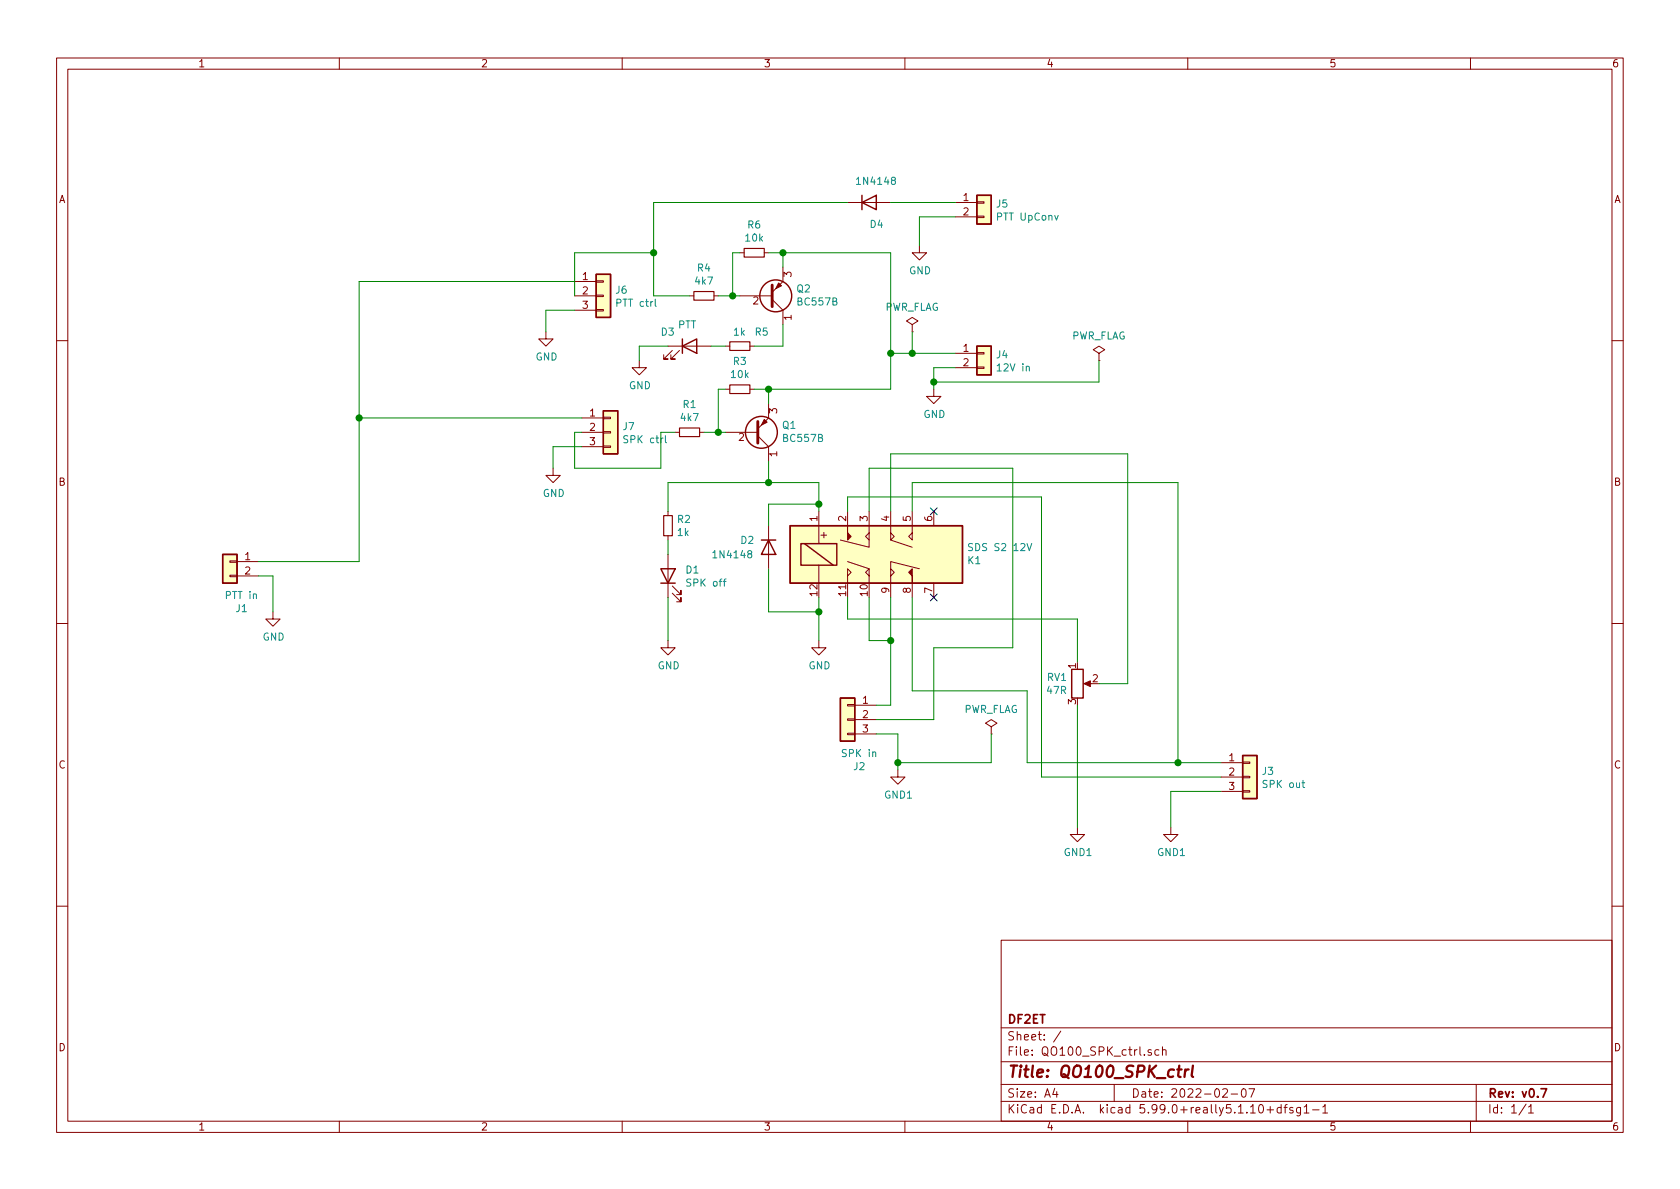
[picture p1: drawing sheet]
EESchema Schematic File Version 4
EELAYER 30 0
EELAYER END
$Descr A4 11693 8268
encoding utf-8
Sheet 1 1
Title "QO100_SPK_ctrl"
Date "2022-02-07"
Rev "v0.7"
Comp "DF2ET"
Comment1 ""
Comment2 ""
Comment3 ""
Comment4 ""
$EndDescr
$Comp
L Device:R_Small R1
U 1 1
P 4800 3000
F 0 "R1" V 4604 3000 50  0000 C CNN
F 1 "4k7" V 4695 3000 50  0000 C CNN
F 2 "Resistor_THT:R_Axial_DIN0204_L3.6mm_D1.6mm_P5.08mm_Horizontal" H 4800 3000 50  0001 C CNN
F 3 "~" H 4800 3000 50  0001 C CNN
F 4 "-" H 0   0   50  0001 C CNN "MFR"
F 5 "1/4W 4,7K" H 0   0   50  0001 C CNN "MPN"
F 6 "Reichelt" H 0   0   50  0001 C CNN "SPR"
F 7 "1/4W 4,7K" H 0   0   50  0001 C CNN "SPN"
F 8 "https://www.reichelt.de/widerstand-kohleschicht-4-7-kohm-0207-250-mw-5--1-4w-4-7k-p1425.html?&trstct=pos_0&nbc=1" H 0   0   50  0001 C CNN "SPURL"
F 9 "-" H 0   0   50  0001 C CNN "DESC"
	1    4800 3000
	0    1    1    0   
$EndComp
$Comp
L Device:R_Small R3
U 1 1
P 5150 2700
F 0 "R3" V 4954 2700 50  0000 C CNN
F 1 "10k" V 5045 2700 50  0000 C CNN
F 2 "Resistor_THT:R_Axial_DIN0204_L3.6mm_D1.6mm_P5.08mm_Horizontal" H 5150 2700 50  0001 C CNN
F 3 "~" H 5150 2700 50  0001 C CNN
F 4 "-" H 0   0   50  0001 C CNN "MFR"
F 5 "1/4W 10K" H 0   0   50  0001 C CNN "MPN"
F 6 "Reichelt" H 0   0   50  0001 C CNN "SPR"
F 7 "1/4W 10K" H 0   0   50  0001 C CNN "SPN"
F 8 "https://www.reichelt.de/widerstand-kohleschicht-10-kohm-0207-250-mw-5--1-4w-10k-p1338.html?&trstct=pol_4&nbc=1" H 0   0   50  0001 C CNN "SPURL"
F 9 "-" H 0   0   50  0001 C CNN "DESC"
	1    5150 2700
	0    1    1    0   
$EndComp
$Comp
L Connector_Generic:Conn_01x02 J1
U 1 1
P 1600 3900
F 0 "J1" H 1518 3575 50  0000 C CNN
F 1 "PTT in" H 1518 3666 50  0000 C CNN
F 2 "Connector_PinHeader_2.54mm:PinHeader_1x02_P2.54mm_Vertical" H 1600 3900 50  0001 C CNN
F 3 "https://www.reichelt.de/index.html?ACTION=7&LA=3&OPEN=0&INDEX=0&FILENAME=C140%2F10120919.pdf" H 1600 3900 50  0001 C CNN
F 4 "BKL" H 0   0   50  0001 C CNN "MFR"
F 5 "10120919" H 0   0   50  0001 C CNN "MPN"
F 6 "Reichelt" H 0   0   50  0001 C CNN "SPR"
F 7 "BKL 10120919" H 0   0   50  0001 C CNN "SPN"
F 8 "https://www.reichelt.de/stiftleiste-2-54mm-1x2-h-12-6mm-gerade-bkl-10120919-p262783.html?&trstct=pol_39&nbc=1" H 0   0   50  0001 C CNN "SPURL"
F 9 "-" H 0   0   50  0001 C CNN "DESC"
	1    1600 3900
	-1   0    0    -1  
$EndComp
$Comp
L power:GND #PWR02
U 1 1
P 3850 3250
F 0 "#PWR02" H 3850 3000 50  0001 C CNN
F 1 "GND" H 3855 3077 50  0000 C CNN
F 2 "" H 3850 3250 50  0001 C CNN
F 3 "" H 3850 3250 50  0001 C CNN
	1    3850 3250
	1    0    0    -1  
$EndComp
$Comp
L power:GND #PWR04
U 1 1
P 5700 4450
F 0 "#PWR04" H 5700 4200 50  0001 C CNN
F 1 "GND" H 5705 4277 50  0000 C CNN
F 2 "" H 5700 4450 50  0001 C CNN
F 3 "" H 5700 4450 50  0001 C CNN
	1    5700 4450
	1    0    0    -1  
$EndComp
$Comp
L power:GND #PWR01
U 1 1
P 1900 4250
F 0 "#PWR01" H 1900 4000 50  0001 C CNN
F 1 "GND" H 1905 4077 50  0000 C CNN
F 2 "" H 1900 4250 50  0001 C CNN
F 3 "" H 1900 4250 50  0001 C CNN
	1    1900 4250
	1    0    0    -1  
$EndComp
$Comp
L Device:LED D1
U 1 1
P 4650 4000
F 0 "D1" V 4689 3882 50  0000 R CNN
F 1 "SPK off" V 4598 3882 50  0000 R CNN
F 2 "Connector_PinHeader_2.54mm:PinHeader_1x02_P2.54mm_Vertical" H 4650 4000 50  0001 C CNN
F 3 "https://www.reichelt.de/index.html?ACTION=7&LA=3&OPEN=0&INDEX=0&FILENAME=C140%2F10120919.pdf" H 4650 4000 50  0001 C CNN
F 4 "BKL" H 0   0   50  0001 C CNN "MFR"
F 5 "10120919" H 0   0   50  0001 C CNN "MPN"
F 6 "Reichelt" H 0   0   50  0001 C CNN "SPR"
F 7 "BKL 10120919" H 0   0   50  0001 C CNN "SPN"
F 8 "https://www.reichelt.de/stiftleiste-2-54mm-1x2-h-12-6mm-gerade-bkl-10120919-p262783.html?&trstct=pol_39&nbc=1" H 0   0   50  0001 C CNN "SPURL"
F 9 "-" H 0   0   50  0001 C CNN "DESC"
	1    4650 4000
	0    -1   -1   0   
$EndComp
$Comp
L Device:R_Small R2
U 1 1
P 4650 3650
F 0 "R2" H 4709 3696 50  0000 L CNN
F 1 "1k" H 4709 3605 50  0000 L CNN
F 2 "Resistor_THT:R_Axial_DIN0204_L3.6mm_D1.6mm_P5.08mm_Horizontal" H 4650 3650 50  0001 C CNN
F 3 "~" H 4650 3650 50  0001 C CNN
F 4 "-" H 0   0   50  0001 C CNN "MFR"
F 5 "1/4W 1,0K" H 0   0   50  0001 C CNN "MPN"
F 6 "Reichelt" H 0   0   50  0001 C CNN "SPR"
F 7 "1/4W 1,0K" H 0   0   50  0001 C CNN "SPN"
F 8 "https://www.reichelt.de/widerstand-kohleschicht-1-0-kohm-0207-250-mw-5--1-4w-1-0k-p1315.html?&trstct=pos_1&nbc=1" H 0   0   50  0001 C CNN "SPURL"
F 9 "-" H 0   0   50  0001 C CNN "DESC"
	1    4650 3650
	1    0    0    -1  
$EndComp
$Comp
L power:GND #PWR03
U 1 1
P 4650 4450
F 0 "#PWR03" H 4650 4200 50  0001 C CNN
F 1 "GND" H 4655 4277 50  0000 C CNN
F 2 "" H 4650 4450 50  0001 C CNN
F 3 "" H 4650 4450 50  0001 C CNN
	1    4650 4450
	1    0    0    -1  
$EndComp
$Comp
L Connector_Generic:Conn_01x03 J2
U 1 1
P 5900 5000
F 0 "J2" H 5818 4675 50  0000 C CNN
F 1 "SPK in" H 5818 4766 50  0000 C CNN
F 2 "Connector_PinHeader_2.54mm:PinHeader_1x03_P2.54mm_Vertical" H 5900 5000 50  0001 C CNN
F 3 "https://www.reichelt.de/index.html?ACTION=7&LA=3&OPEN=0&INDEX=0&FILENAME=C140%2F10120200.pdf" H 5900 5000 50  0001 C CNN
F 4 "BKL" H 0   0   50  0001 C CNN "MFR"
F 5 "10120200" H 0   0   50  0001 C CNN "MPN"
F 6 "Reichelt" H 0   0   50  0001 C CNN "SPR"
F 7 "BKL 10120200" H 0   0   50  0001 C CNN "SPN"
F 8 "https://www.reichelt.de/stiftleiste-3-polig-raster-2-54mm-bkl-10120200-p235647.html?&trstct=vrt_pdn&nbc=1" H 0   0   50  0001 C CNN "SPURL"
F 9 "-" H 0   0   50  0001 C CNN "DESC"
	1    5900 5000
	-1   0    0    -1  
$EndComp
$Comp
L Connector_Generic:Conn_01x03 J3
U 1 1
P 8700 5400
F 0 "J3" H 8780 5442 50  0000 L CNN
F 1 "SPK out" H 8780 5351 50  0000 L CNN
F 2 "Connector_PinHeader_2.54mm:PinHeader_1x03_P2.54mm_Vertical" H 8700 5400 50  0001 C CNN
F 3 "https://www.reichelt.de/index.html?ACTION=7&LA=3&OPEN=0&INDEX=0&FILENAME=C140%2F10120200.pdf" H 8700 5400 50  0001 C CNN
F 4 "BKL" H 0   0   50  0001 C CNN "MFR"
F 5 "10120200" H 0   0   50  0001 C CNN "MPN"
F 6 "Reichelt" H 0   0   50  0001 C CNN "SPR"
F 7 "BKL 10120200" H 0   0   50  0001 C CNN "SPN"
F 8 "https://www.reichelt.de/stiftleiste-3-polig-raster-2-54mm-bkl-10120200-p235647.html?&trstct=vrt_pdn&nbc=1" H 0   0   50  0001 C CNN "SPURL"
F 9 "-" H 0   0   50  0001 C CNN "DESC"
	1    8700 5400
	1    0    0    -1  
$EndComp
$Comp
L Connector_Generic:Conn_01x02 J4
U 1 1
P 6850 2450
F 0 "J4" H 6930 2442 50  0000 L CNN
F 1 "12V in" H 6930 2351 50  0000 L CNN
F 2 "Connector_PinHeader_2.54mm:PinHeader_1x02_P2.54mm_Vertical" H 6850 2450 50  0001 C CNN
F 3 "https://www.reichelt.de/index.html?ACTION=7&LA=3&OPEN=0&INDEX=0&FILENAME=C140%2F10120919.pdf" H 6850 2450 50  0001 C CNN
F 4 "BKL" H 0   0   50  0001 C CNN "MFR"
F 5 "10120919" H 0   0   50  0001 C CNN "MPN"
F 6 "Reichelt" H 0   0   50  0001 C CNN "SPR"
F 7 "BKL 10120919" H 0   0   50  0001 C CNN "SPN"
F 8 "https://www.reichelt.de/stiftleiste-2-54mm-1x2-h-12-6mm-gerade-bkl-10120919-p262783.html?&trstct=pol_39&nbc=1" H 0   0   50  0001 C CNN "SPURL"
F 9 "-" H 0   0   50  0001 C CNN "DESC"
	1    6850 2450
	1    0    0    -1  
$EndComp
$Comp
L power:GND #PWR08
U 1 1
P 6500 2700
F 0 "#PWR08" H 6500 2450 50  0001 C CNN
F 1 "GND" H 6505 2527 50  0000 C CNN
F 2 "" H 6500 2700 50  0001 C CNN
F 3 "" H 6500 2700 50  0001 C CNN
	1    6500 2700
	1    0    0    -1  
$EndComp
$Comp
L Connector_Generic:Conn_01x02 J5
U 1 1
P 6850 1400
F 0 "J5" H 6930 1392 50  0000 L CNN
F 1 "PTT UpConv" H 6930 1301 50  0000 L CNN
F 2 "Connector_PinHeader_2.54mm:PinHeader_1x02_P2.54mm_Vertical" H 6850 1400 50  0001 C CNN
F 3 "https://www.reichelt.de/index.html?ACTION=7&LA=3&OPEN=0&INDEX=0&FILENAME=C140%2F10120919.pdf" H 6850 1400 50  0001 C CNN
F 4 "BKL" H 0   0   50  0001 C CNN "MFR"
F 5 "10120919" H 0   0   50  0001 C CNN "MPN"
F 6 "Reichelt" H 0   0   50  0001 C CNN "SPR"
F 7 "BKL 10120919" H 0   0   50  0001 C CNN "SPN"
F 8 "https://www.reichelt.de/stiftleiste-2-54mm-1x2-h-12-6mm-gerade-bkl-10120919-p262783.html?&trstct=pol_39&nbc=1" H 0   0   50  0001 C CNN "SPURL"
F 9 "-" H 0   0   50  0001 C CNN "DESC"
	1    6850 1400
	1    0    0    -1  
$EndComp
$Comp
L power:GND #PWR09
U 1 1
P 6400 1700
F 0 "#PWR09" H 6400 1450 50  0001 C CNN
F 1 "GND" H 6405 1527 50  0000 C CNN
F 2 "" H 6400 1700 50  0001 C CNN
F 3 "" H 6400 1700 50  0001 C CNN
	1    6400 1700
	1    0    0    -1  
$EndComp
$Comp
L power:GND #PWR010
U 1 1
P 3800 2300
F 0 "#PWR010" H 3800 2050 50  0001 C CNN
F 1 "GND" H 3805 2127 50  0000 C CNN
F 2 "" H 3800 2300 50  0001 C CNN
F 3 "" H 3800 2300 50  0001 C CNN
	1    3800 2300
	1    0    0    -1  
$EndComp
$Comp
L Device:R_Small R4
U 1 1
P 4900 2050
F 0 "R4" V 4704 2050 50  0000 C CNN
F 1 "4k7" V 4795 2050 50  0000 C CNN
F 2 "Resistor_THT:R_Axial_DIN0204_L3.6mm_D1.6mm_P5.08mm_Horizontal" H 4900 2050 50  0001 C CNN
F 3 "~" H 4900 2050 50  0001 C CNN
F 4 "-" H 0   0   50  0001 C CNN "MFR"
F 5 "1/4W 4,7K" H 0   0   50  0001 C CNN "MPN"
F 6 "Reichelt" H 0   0   50  0001 C CNN "SPR"
F 7 "1/4W 4,7K" H 0   0   50  0001 C CNN "SPN"
F 8 "https://www.reichelt.de/widerstand-kohleschicht-4-7-kohm-0207-250-mw-5--1-4w-4-7k-p1425.html?&trstct=pos_0&nbc=1" H 0   0   50  0001 C CNN "SPURL"
F 9 "-" H 0   0   50  0001 C CNN "DESC"
	1    4900 2050
	0    1    1    0   
$EndComp
$Comp
L Device:R_Small R6
U 1 1
P 5250 1750
F 0 "R6" V 5054 1750 50  0000 C CNN
F 1 "10k" V 5145 1750 50  0000 C CNN
F 2 "Resistor_THT:R_Axial_DIN0204_L3.6mm_D1.6mm_P5.08mm_Horizontal" H 5250 1750 50  0001 C CNN
F 3 "~" H 5250 1750 50  0001 C CNN
F 4 "-" H 0   0   50  0001 C CNN "MFR"
F 5 "1/4W 10K" H 0   0   50  0001 C CNN "MPN"
F 6 "Reichelt" H 0   0   50  0001 C CNN "SPR"
F 7 "1/4W 10K" H 0   0   50  0001 C CNN "SPN"
F 8 "https://www.reichelt.de/widerstand-kohleschicht-10-kohm-0207-250-mw-5--1-4w-10k-p1338.html?&trstct=pol_4&nbc=1" H 0   0   50  0001 C CNN "SPURL"
F 9 "-" H 0   0   50  0001 C CNN "DESC"
	1    5250 1750
	0    1    1    0   
$EndComp
$Comp
L Device:LED D3
U 1 1
P 4800 2400
F 0 "D3" H 4700 2500 50  0000 R CNN
F 1 "PTT" H 4850 2550 50  0000 R CNN
F 2 "Connector_PinHeader_2.54mm:PinHeader_1x02_P2.54mm_Vertical" H 4800 2400 50  0001 C CNN
F 3 "https://www.reichelt.de/index.html?ACTION=7&LA=3&OPEN=0&INDEX=0&FILENAME=C140%2F10120919.pdf" H 4800 2400 50  0001 C CNN
F 4 "BKL" H 0   0   50  0001 C CNN "MFR"
F 5 "10120919" H 0   0   50  0001 C CNN "MPN"
F 6 "Reichelt" H 0   0   50  0001 C CNN "SPR"
F 7 "BKL 10120919" H 0   0   50  0001 C CNN "SPN"
F 8 "https://www.reichelt.de/stiftleiste-2-54mm-1x2-h-12-6mm-gerade-bkl-10120919-p262783.html?&trstct=pol_39&nbc=1" H 0   0   50  0001 C CNN "SPURL"
F 9 "-" H 0   0   50  0001 C CNN "DESC"
	1    4800 2400
	1    0    0    -1  
$EndComp
$Comp
L Device:R_Small R5
U 1 1
P 5150 2400
F 0 "R5" V 5050 2500 50  0000 L CNN
F 1 "1k" V 5050 2350 50  0000 L CNN
F 2 "Resistor_THT:R_Axial_DIN0204_L3.6mm_D1.6mm_P5.08mm_Horizontal" H 5150 2400 50  0001 C CNN
F 3 "~" H 5150 2400 50  0001 C CNN
F 4 "-" H 0   0   50  0001 C CNN "MFR"
F 5 "1/4W 1,0K" H 0   0   50  0001 C CNN "MPN"
F 6 "Reichelt" H 0   0   50  0001 C CNN "SPR"
F 7 "1/4W 1,0K" H 0   0   50  0001 C CNN "SPN"
F 8 "https://www.reichelt.de/widerstand-kohleschicht-1-0-kohm-0207-250-mw-5--1-4w-1-0k-p1315.html?&trstct=pos_1&nbc=1" H 0   0   50  0001 C CNN "SPURL"
F 9 "-" H 0   0   50  0001 C CNN "DESC"
	1    5150 2400
	0    1    1    0   
$EndComp
$Comp
L power:GND #PWR011
U 1 1
P 4450 2500
F 0 "#PWR011" H 4450 2250 50  0001 C CNN
F 1 "GND" H 4455 2327 50  0000 C CNN
F 2 "" H 4450 2500 50  0001 C CNN
F 3 "" H 4450 2500 50  0001 C CNN
	1    4450 2500
	1    0    0    -1  
$EndComp
$Comp
L Connector_Generic:Conn_01x03 J6
U 1 1
P 4200 2050
F 0 "J6" H 4280 2092 50  0000 L CNN
F 1 "PTT ctrl" H 4280 2001 50  0000 L CNN
F 2 "Connector_PinHeader_2.54mm:PinHeader_1x03_P2.54mm_Vertical" H 4200 2050 50  0001 C CNN
F 3 "https://www.reichelt.de/index.html?ACTION=7&LA=3&OPEN=0&INDEX=0&FILENAME=C140%2F10120200.pdf" H 4200 2050 50  0001 C CNN
F 4 "BKL" H 0   0   50  0001 C CNN "MFR"
F 5 "10120200" H 0   0   50  0001 C CNN "MPN"
F 6 "Reichelt" H 0   0   50  0001 C CNN "SPR"
F 7 "BKL 10120200" H 0   0   50  0001 C CNN "SPN"
F 8 "https://www.reichelt.de/stiftleiste-3-polig-raster-2-54mm-bkl-10120200-p235647.html?&trstct=vrt_pdn&nbc=1" H 0   0   50  0001 C CNN "SPURL"
F 9 "-" H 0   0   50  0001 C CNN "DESC"
	1    4200 2050
	1    0    0    -1  
$EndComp
$Comp
L Connector_Generic:Conn_01x03 J7
U 1 1
P 4250 3000
F 0 "J7" H 4330 3042 50  0000 L CNN
F 1 "SPK ctrl" H 4330 2951 50  0000 L CNN
F 2 "Connector_PinHeader_2.54mm:PinHeader_1x03_P2.54mm_Vertical" H 4250 3000 50  0001 C CNN
F 3 "https://www.reichelt.de/index.html?ACTION=7&LA=3&OPEN=0&INDEX=0&FILENAME=C140%2F10120200.pdf" H 4250 3000 50  0001 C CNN
F 4 "BKL" H 0   0   50  0001 C CNN "MFR"
F 5 "10120200" H 0   0   50  0001 C CNN "MPN"
F 6 "Reichelt" H 0   0   50  0001 C CNN "SPR"
F 7 "BKL 10120200" H 0   0   50  0001 C CNN "SPN"
F 8 "https://www.reichelt.de/stiftleiste-3-polig-raster-2-54mm-bkl-10120200-p235647.html?&trstct=vrt_pdn&nbc=1" H 0   0   50  0001 C CNN "SPURL"
F 9 "-" H 0   0   50  0001 C CNN "DESC"
	1    4250 3000
	1    0    0    -1  
$EndComp
$Comp
L power:GND1 #PWR06
U 1 1
P 6250 5350
F 0 "#PWR06" H 6250 5100 50  0001 C CNN
F 1 "GND1" H 6255 5177 50  0000 C CNN
F 2 "" H 6250 5350 50  0001 C CNN
F 3 "" H 6250 5350 50  0001 C CNN
	1    6250 5350
	1    0    0    -1  
$EndComp
$Comp
L power:GND1 #PWR012
U 1 1
P 8150 5750
F 0 "#PWR012" H 8150 5500 50  0001 C CNN
F 1 "GND1" H 8155 5577 50  0000 C CNN
F 2 "" H 8150 5750 50  0001 C CNN
F 3 "" H 8150 5750 50  0001 C CNN
	1    8150 5750
	1    0    0    -1  
$EndComp
$Comp
L Device:R_POT RV1
U 1 1
P 7500 4750
F 0 "RV1" H 7431 4796 50  0000 R CNN
F 1 "47R" H 7431 4705 50  0000 R CNN
F 2 "Connector_PinHeader_2.54mm:PinHeader_1x03_P2.54mm_Vertical" H 7500 4750 50  0001 C CNN
F 3 "https://www.reichelt.de/hochlast-drahtpotentiometer-47-ohm-linear-6-mm-p4w-lin-47-p54289.html?&trstct=pol_1&nbc=1" H 7500 4750 50  0001 C CNN
F 4 "-" H 0   0   50  0001 C CNN "MFR"
F 5 "P4W-LIN 47" H 0   0   50  0001 C CNN "MPN"
F 6 "Reichelt" H 0   0   50  0001 C CNN "SPR"
F 7 "" H 0   0   50  0001 C CNN "SPN"
F 8 "https://www.reichelt.de/hochlast-drahtpotentiometer-47-ohm-linear-6-mm-p4w-lin-47-p54289.html?&trstct=pol_1&nbc=1" H 0   0   50  0001 C CNN "SPURL"
F 9 "-" H 0   0   50  0001 C CNN "DESC"
	1    7500 4750
	1    0    0    -1  
$EndComp
$Comp
L power:GND1 #PWR07
U 1 1
P 7500 5750
F 0 "#PWR07" H 7500 5500 50  0001 C CNN
F 1 "GND1" H 7505 5577 50  0000 C CNN
F 2 "" H 7500 5750 50  0001 C CNN
F 3 "" H 7500 5750 50  0001 C CNN
	1    7500 5750
	1    0    0    -1  
$EndComp
$Comp
L power:PWR_FLAG #FLG0101
U 1 1
P 6350 2300
F 0 "#FLG0101" H 6350 2375 50  0001 C CNN
F 1 "PWR_FLAG" H 6350 2473 50  0000 C CNN
F 2 "" H 6350 2300 50  0001 C CNN
F 3 "~" H 6350 2300 50  0001 C CNN
	1    6350 2300
	1    0    0    -1  
$EndComp
$Comp
L power:PWR_FLAG #FLG0102
U 1 1
P 6900 5100
F 0 "#FLG0102" H 6900 5175 50  0001 C CNN
F 1 "PWR_FLAG" H 6900 5273 50  0000 C CNN
F 2 "" H 6900 5100 50  0001 C CNN
F 3 "~" H 6900 5100 50  0001 C CNN
	1    6900 5100
	1    0    0    -1  
$EndComp
$Comp
L power:PWR_FLAG #FLG0103
U 1 1
P 7650 2500
F 0 "#FLG0103" H 7650 2575 50  0001 C CNN
F 1 "PWR_FLAG" H 7650 2673 50  0000 C CNN
F 2 "" H 7650 2500 50  0001 C CNN
F 3 "~" H 7650 2500 50  0001 C CNN
	1    7650 2500
	1    0    0    -1  
$EndComp
$Comp
L Device:Q_PNP_CBE Q1
U 1 1
P 5250 3000
F 0 "Q1" H 5441 2954 50  0000 L CNN
F 1 "BC557B" H 5441 3045 50  0000 L CNN
F 2 "Package_TO_SOT_THT:TO-92" H 5450 3100 50  0001 C CNN
F 3 "https://www.reichelt.de/index.html?ACTION=7&LA=3&OPEN=0&INDEX=0&FILENAME=A100%2FBC556_BC557_BC558-CDIL.pdf" H 5250 3000 50  0001 C CNN
F 4 "CDIL" H 0   0   50  0001 C CNN "MFR"
F 5 "BC 557B" H 0   0   50  0001 C CNN "MPN"
F 6 "Reichelt" H 0   0   50  0001 C CNN "SPR"
F 7 "BC 557B" H 0   0   50  0001 C CNN "SPN"
F 8 "https://www.reichelt.de/bipolartransistor-pnp-45v-0-1a-0-5w-to-92-bc-557b-p35845.html?&trstct=pos_0&nbc=1" H 0   0   50  0001 C CNN "SPURL"
F 9 "-" H 0   0   50  0001 C CNN "DESC"
	1    5250 3000
	1    0    0    1   
$EndComp
$Comp
L Diode:1N4148 D2
U 1 1
P 5350 3800
F 0 "D2" V 5300 3600 50  0000 L CNN
F 1 "1N4148" V 5400 3400 50  0000 L CNN
F 2 "Diode_THT:D_DO-35_SOD27_P7.62mm_Horizontal" H 5350 3625 50  0001 C CNN
F 3 "https://www.reichelt.de/index.html?ACTION=7&LA=3&OPEN=0&INDEX=0&FILENAME=A200%2FRND_1N4148_DB-EN.pdf" H 5350 3800 50  0001 C CNN
F 4 "RND" H 0   0   50  0001 C CNN "MFR"
F 5 "RND 1N4148" H 0   0   50  0001 C CNN "MPN"
F 6 "Reichelt" H 0   0   50  0001 C CNN "SPR"
F 7 "RND 1N4148" H 0   0   50  0001 C CNN "SPN"
F 8 "https://www.reichelt.de/schalt-diode-100-v-200-ma-do-35-rnd-1n4148-p223368.html?&trstct=pos_1&nbc=1" H 0   0   50  0001 C CNN "SPURL"
F 9 "-" H 0   0   50  0001 C CNN "DESC"
	1    5350 3800
	0    1    1    0   
$EndComp
$Comp
L Device:Q_PNP_CBE Q2
U 1 1
P 5350 2050
F 0 "Q2" H 5541 2004 50  0000 L CNN
F 1 "BC557B" H 5541 2095 50  0000 L CNN
F 2 "Package_TO_SOT_THT:TO-92" H 5550 2150 50  0001 C CNN
F 3 "https://www.reichelt.de/index.html?ACTION=7&LA=3&OPEN=0&INDEX=0&FILENAME=A100%2FBC556_BC557_BC558-CDIL.pdf" H 5350 2050 50  0001 C CNN
F 4 "CDIL" H 0   0   50  0001 C CNN "MFR"
F 5 "BC 557B" H 0   0   50  0001 C CNN "MPN"
F 6 "Reichelt" H 0   0   50  0001 C CNN "SPR"
F 7 "BC 557B" H 0   0   50  0001 C CNN "SPN"
F 8 "https://www.reichelt.de/bipolartransistor-pnp-45v-0-1a-0-5w-to-92-bc-557b-p35845.html?&trstct=pos_0&nbc=1" H 0   0   50  0001 C CNN "SPURL"
F 9 "-" H 0   0   50  0001 C CNN "DESC"
	1    5350 2050
	1    0    0    1   
$EndComp
$Comp
L QO100_SPK_ctrl:SDS_S2 K1
U 1 1
P 6100 3850
F 0 "K1" H 6730 3896 50  0000 L CNN
F 1 "SDS S2 12V" H 6730 3805 50  0000 L CNN
F 2 "QO100_SPK_ctrl:Relay_SDS_S2" H 6100 3250 50  0001 C CNN
F 3 "https://www.farnell.com/datasheets/16770.pdf" H 6100 3850 50  0001 C CNN
F 4 "Panasonic" H 0   0   50  0001 C CNN "MFR"
F 5 "S2-DC12V" H 0   0   50  0001 C CNN "MPN"
F 6 "Farnell" H 0   0   50  0001 C CNN "SPR"
F 7 "1175722" H 0   0   50  0001 C CNN "SPN"
F 8 "https://de.farnell.com/panasonic/s2-12vdc/relais-2no-2nc-250vac-30vdc-4a/dp/1175722" H 0   0   50  0001 C CNN "SPURL"
F 9 "Relay" H 0   0   50  0001 C CNN "DESC"
	1    6100 3850
	1    0    0    1   
$EndComp
$Comp
L Diode:1N4148 D4
U 1 1
P 6050 1400
F 0 "D4" H 6050 1250 50  0000 L CNN
F 1 "1N4148" H 5950 1550 50  0000 L CNN
F 2 "Diode_THT:D_DO-35_SOD27_P7.62mm_Horizontal" H 6050 1225 50  0001 C CNN
F 3 "https://www.reichelt.de/index.html?ACTION=7&LA=3&OPEN=0&INDEX=0&FILENAME=A200%2FRND_1N4148_DB-EN.pdf" H 6050 1400 50  0001 C CNN
F 4 "RND" H 0   0   50  0001 C CNN "MFR"
F 5 "RND 1N4148" H 0   0   50  0001 C CNN "MPN"
F 6 "Reichelt" H 0   0   50  0001 C CNN "SPR"
F 7 "RND 1N4148" H 0   0   50  0001 C CNN "SPN"
F 8 "https://www.reichelt.de/schalt-diode-100-v-200-ma-do-35-rnd-1n4148-p223368.html?&trstct=pos_1&nbc=1" H 0   0   50  0001 C CNN "SPURL"
F 9 "-" H 0   0   50  0001 C CNN "DESC"
	1    6050 1400
	1    0    0    -1  
$EndComp
Wire Wire Line
	4900 3000 5000 3000
Wire Wire Line
	6200 2700 5350 2700
Wire Wire Line
	5350 2700 5350 2800
Wire Wire Line
	5050 2700 5000 2700
Wire Wire Line
	5000 2700 5000 3000
Wire Wire Line
	5000 3000 5050 3000
Wire Wire Line
	5250 2700 5350 2700
Wire Wire Line
	5350 3200 5350 3350
Wire Wire Line
	5350 3350 5700 3350
Wire Wire Line
	5700 3350 5700 3500
Wire Wire Line
	5700 4150 5700 4250
Wire Wire Line
	6100 5100 6250 5100
Wire Wire Line
	6250 5100 6250 5300
Wire Wire Line
	8150 5750 8150 5500
Wire Wire Line
	8150 5500 8500 5500
Wire Wire Line
	4050 3100 3850 3100
Wire Wire Line
	3850 3100 3850 3250
Wire Wire Line
	1800 4000 1900 4000
Wire Wire Line
	1900 4000 1900 4250
Wire Wire Line
	4650 3350 4650 3550
Wire Wire Line
	4650 3750 4650 3850
Wire Wire Line
	4650 4150 4650 4450
Wire Wire Line
	5350 3650 5350 3500
Wire Wire Line
	5350 3500 5700 3500
Wire Wire Line
	5700 3500 5700 3550
Wire Wire Line
	5350 3950 5350 4250
Wire Wire Line
	5350 4250 5700 4250
Wire Wire Line
	5700 4250 5700 4450
Wire Wire Line
	4650 3350 5350 3350
Wire Wire Line
	6650 2450 6350 2450
Wire Wire Line
	6350 2450 6350 2300
Wire Wire Line
	6200 2450 6350 2450
Wire Wire Line
	6200 2450 6200 2700
Wire Wire Line
	6650 2550 6500 2550
Wire Wire Line
	6500 2550 6500 2650
Wire Wire Line
	2500 2900 2500 3900
Wire Wire Line
	2500 3900 1800 3900
Wire Wire Line
	2500 2900 4050 2900
Wire Wire Line
	6400 1700 6400 1500
Wire Wire Line
	6400 1500 6650 1500
Wire Wire Line
	2500 1950 2500 2900
Wire Wire Line
	4000 2150 3800 2150
Wire Wire Line
	3800 2150 3800 2300
Wire Wire Line
	2500 1950 4000 1950
Wire Wire Line
	4550 2050 4550 1750
Wire Wire Line
	5000 2050 5100 2050
Wire Wire Line
	5450 1750 5450 1850
Wire Wire Line
	5150 1750 5100 1750
Wire Wire Line
	5100 1750 5100 2050
Wire Wire Line
	5100 2050 5150 2050
Wire Wire Line
	5350 1750 5450 1750
Wire Wire Line
	4550 2050 4800 2050
Wire Wire Line
	5450 2250 5450 2400
Wire Wire Line
	5450 1750 6200 1750
Wire Wire Line
	6200 1750 6200 2450
Wire Wire Line
	5450 2400 5250 2400
Wire Wire Line
	5050 2400 4950 2400
Wire Wire Line
	4450 2500 4450 2400
Wire Wire Line
	4450 2400 4650 2400
Wire Wire Line
	4000 1750 4550 1750
Wire Wire Line
	4550 1750 4550 1400
Wire Wire Line
	4000 1750 4000 2050
Wire Wire Line
	4050 3000 4000 3000
Wire Wire Line
	4000 3000 4000 3250
Wire Wire Line
	4000 3250 4600 3250
Wire Wire Line
	4600 3250 4600 3000
Wire Wire Line
	4600 3000 4700 3000
Wire Wire Line
	7500 5750 7500 4900
Wire Wire Line
	6100 5000 6500 5000
Wire Wire Line
	7250 5400 8500 5400
Wire Wire Line
	6250 5300 6250 5350
Wire Wire Line
	6900 5300 6900 5100
Wire Wire Line
	6250 5300 6900 5300
Wire Wire Line
	6500 2650 7650 2650
Wire Wire Line
	7650 2650 7650 2500
Wire Wire Line
	6500 2650 6500 2700
Wire Wire Line
	6500 5000 6500 4500
Wire Wire Line
	7250 3450 7250 5400
Wire Wire Line
	7500 4600 7500 4300
Wire Wire Line
	6050 3250 6050 3550
Wire Wire Line
	5900 3450 5900 3550
Wire Wire Line
	5900 3450 7250 3450
Wire Wire Line
	6050 3250 7050 3250
Wire Wire Line
	7050 4500 7050 3250
Wire Wire Line
	6500 4500 7050 4500
Wire Wire Line
	6100 4900 6200 4900
Wire Wire Line
	6200 4150 6200 4450
Wire Wire Line
	6350 4150 6350 4800
Wire Wire Line
	6350 4800 7150 4800
Wire Wire Line
	7150 4800 7150 5300
Wire Wire Line
	7150 5300 8200 5300
Wire Wire Line
	5900 4150 5900 4300
Wire Wire Line
	5900 4300 7500 4300
Wire Wire Line
	6200 4450 6050 4450
Wire Wire Line
	6050 4450 6050 4150
Wire Wire Line
	6200 4450 6200 4900
Wire Wire Line
	7650 4750 7850 4750
Wire Wire Line
	7850 4750 7850 3150
Wire Wire Line
	7850 3150 6200 3150
Wire Wire Line
	6200 3150 6200 3550
Wire Wire Line
	6350 3550 6350 3350
Wire Wire Line
	6350 3350 8200 3350
Wire Wire Line
	8200 3350 8200 5300
Wire Wire Line
	8200 5300 8500 5300
Wire Wire Line
	6650 1400 6200 1400
Wire Wire Line
	5900 1400 4550 1400
Connection ~ 5000 3000
Connection ~ 5350 2700
Connection ~ 5700 3500
Connection ~ 5700 4250
Connection ~ 5350 3350
Connection ~ 6350 2450
Connection ~ 2500 2900
Connection ~ 5100 2050
Connection ~ 5450 1750
Connection ~ 6200 2450
Connection ~ 4550 1750
Connection ~ 6250 5300
Connection ~ 6500 2650
Connection ~ 6200 4450
Connection ~ 8200 5300
NoConn ~ 6500 3550
NoConn ~ 6500 4150
$EndSCHEMATC
